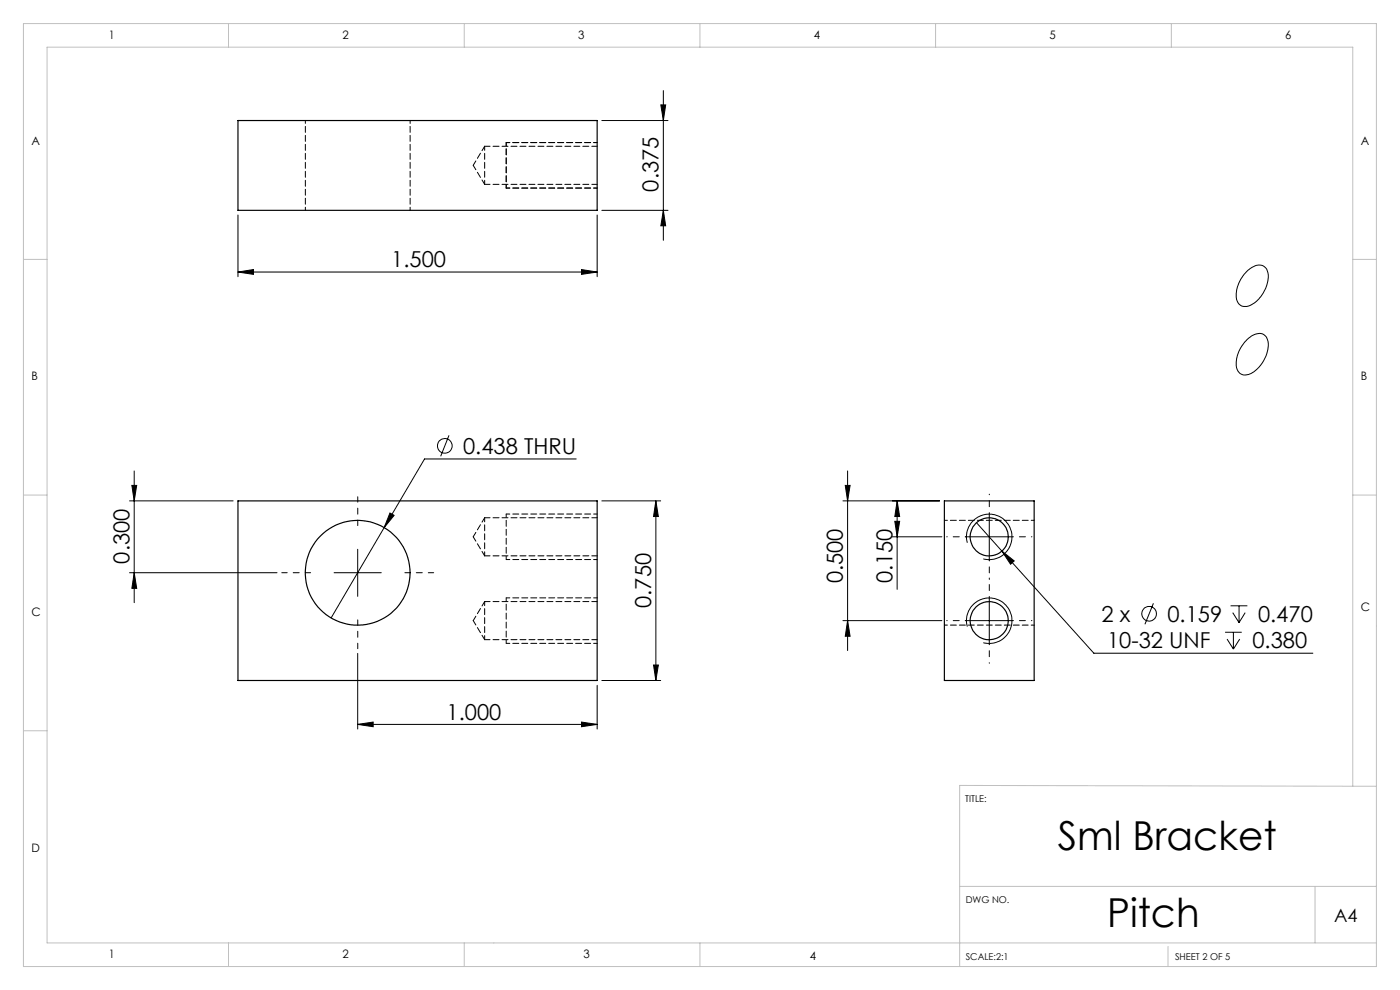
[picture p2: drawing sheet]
<svg xmlns="http://www.w3.org/2000/svg" width="297mm" height="210mm" viewBox="0 0 297 210" stroke-linecap="round" stroke-linejoin="round" font-family="sans-serif">
<g fill="none" stroke="#000" stroke-width=".21">
<path d="M140.7 19.2v31.8M127.7 25.6h14M140.2 22.3h1l-.5 3.3zM50.5 57.7l3.3-.5v1zM50.5 45.6v13.1M50.5 57.7h76.2M123.4 57.2l3.3 .5-3.3 .5zM126.7 45.6v13.1M127.7 44.6h14M140.7 44.6l.5 3.3h-1zM264.8 57.3a2.81 2.81 0 0 1 3.4-.8 3.5 3.5 0 0 1 .5 4 6.2 6.2 0 0 1-4.4 4.5 2.02 2.02 0 0 1-2-2.5 7.6 7.6 0 0 1 2.5-5.2zM264.5 72a3.3 3.3 0 0 1 3.5-1.1 3.2 3.2 0 0 1 .8 3.8 6.6 6.6 0 0 1-4.3 4.8 2.11 2.11 0 0 1-2.2-2.7 7.7 7.7 0 0 1 2.2-4.8z"/>
<path d="M28.5 99.9v27.9M95.2 92.3l-1.7 4.5M122.2 97.4h-32.1l-8.6 14.5M179.8 99.9v38.1M27.5 106.2h22M28 103h1l-.5 3.2zM75.9 116.5v10M81.5 111.9l-11.3 19.2M82.7 108.8l.9 .5-2.1 2.6zM127.7 106.2h12.5M139.1 106.2l.6 3.4h-1.1zM139.1 106.2v38.1"/>
<path d="M178.8 106.2h20.5M179.3 103h1l-.5 3.2zM189.3 113.9h10.5M189.8 110.6h1.1l-.6 3.3zM190.3 106.2l.6 3.4h-1.1zM190.3 106.2v18.8M204.9 113.9h9.9M205.2 115.1a4.8 4.8 0 0 1 4.3-6 4.8 4.8 0 0 1 5.2 5.3 4.8 4.8 0 0 1-6.1 4.2M207.2 110.9l5.3 6M209.9 108.9v10M212.5 116.9l2.7 2.1-.8 .7zM212.5 116.9l19.6 21.7h46.4"/>
<path d="M27.5 121.5h31.3M28.5 121.5l.5 3.3h-1zM70.9 121.5h10M75.9 138.6v16M178.8 131.6h21M179.8 131.6l.5 3.4h-1zM204.9 131.6h9.9M205.2 132.9a4.8 4.8 0 0 1 4.3-6 4.8 4.8 0 0 1 5.2 5.2 4.8 4.8 0 0 1-6.1 4.2M209.9 126.7v10M244.7 128l-1.8 4.4M259.9 134.1h3.5M260.3 135.6l1.4 2.1"/>
<path d="M261.1 128.5h3.5M261.5 130l1.4 2.1M261.7 134.1v3.6M262.9 128.5v3.6M263 135.6l-1.3 2.1M264.2 130l-1.3 2.1M75.9 153.7l3.3-.5v1zM75.9 153.7h50.8M123.4 153.2l3.3 .5-3.3 .5zM126.7 145.4v9.2M127.7 144.3h12.5M138.6 141.1h1.1l-.6 3.2z"/>
<circle cx="94.4" cy="94.6" r="1.56"/>
<circle cx="243.8" cy="130.2" r="1.55"/>
</g>
<g fill="none" stroke="#c0c0c0" stroke-width=".21">
<path d="M5 5h287v200h-287zM48.5 5v5M98.5 5v5M148.5 5v5M198.5 5v5M248.5 5v5M5 55h5M287 55h5M5 105h5M287 105h5M5 155h5M287 166.7v-156.7h-277v190h282"/>
<path d="M292 166.8l-88.4-.2v38.4M203.6 188h88.4M279 188v12M48.5 200v5M98.5 200v5M148.5 200v5M247.8 200.8v4.2"/>
</g>
<path d="M204.9 113.9h-4.1M209.9 108.9v-4.1M209.9 118.9v4M214.9 113.9h4M204.9 131.6h-4.1M209.9 126.6v-4M209.9 136.6v4.1M214.9 131.6h4" fill="none" stroke="#000" stroke-width=".21" stroke-dasharray="15.2 1.3 1.3 1.3" stroke-dashoffset="15.1"/>
<path d="M126.7 39.9h-19.3M126.7 30.2h-19.3M126.7 118.7h-19.3M126.7 109h-19.3M126.7 136.5h-19.3M126.7 126.8h-19.3" fill="none" stroke="#000" stroke-width=".21" stroke-dasharray="1.3 .6" stroke-dashoffset=".5"/>
<path d="M64.8 25.5v19.1M107.4 30.2v9.7M87 44.6v-19.1M107.4 109v9.7M219.4 110.4h-19.1M107.4 126.8v9.7M200.3 132.6h19.1" fill="none" stroke="#000" stroke-width=".21" stroke-dasharray="1.3 .6" stroke-dashoffset=".6"/>
<path d="M75.9 111.5v-6.1M65.9 121.5h-6.1M75.9 131.5v6.1M85.9 121.5h6.1" fill="none" stroke="#000" stroke-width=".21" stroke-dasharray="15.2 1.3 1.3 1.3" stroke-dashoffset="14.1"/>
<g fill="#000">
<path d="M82.7 108.8l-1.2 3.1 2.1-2.6zM75.9 153.7l3.3-.5v1zM123.4 153.2l3.3 .5-3.3 .5zM212.5 116.9l1.9 2.8 .8-.7zM50.5 57.7l3.3-.5v1zM123.4 57.2l3.3 .5-3.3 .5z"/>
<path d="M190.3 106.2l.6 3.4h-1.1zM189.8 110.6h1.1l-.6 3.3zM179.3 103h1l-.5 3.2zM179.8 131.6l.5 3.4h-1zM140.2 22.3h1l-.5 3.3zM140.7 44.6l.5 3.3h-1z"/>
<path d="M138.6 141.1h1.1l-.6 3.2zM139.1 106.2l.6 3.4h-1.1zM28.5 121.5l.5 3.3h-1zM28 103h1l-.5 3.2z"/>
</g>
<g fill="none" stroke="#000" stroke-width=".25">
<path d="M50.5 25.6h76.2v19h-76.2zM50.5 106.2h76.2v38.1h-76.2zM200.3 106.2h19.1v38.1h-19.1z"/>
<circle cx="209.8" cy="113.9" r="4"/>
<circle cx="75.9" cy="121.5" r="11.1"/>
<circle cx="209.8" cy="131.7" r="4"/>
</g>
<path d="M102.8 31v8.1M102.8 109.8v8.1M102.8 127.6v8.1" fill="none" stroke="#000" stroke-width=".21" stroke-dasharray="1.3 .6" stroke-dashoffset=".4"/>
<path d="M102.8 39.1h23.9M126.7 31h-23.9M102.8 117.9h23.9M126.7 109.8h-23.9M102.8 135.7h23.9M126.7 127.6h-23.9" fill="none" stroke="#000" stroke-width=".21" stroke-dasharray="1.3 .6" stroke-dashoffset=".1"/>
<path d="M100.4 35.1l2.4 4M102.8 31l-2.4 4.1M100.4 113.9l2.4 4M102.8 109.8l-2.4 4.1M100.4 131.6l2.4 4.1M102.8 127.6l-2.4 4" fill="none" stroke="#000" stroke-width=".21" stroke-dasharray="1.3 .6" stroke-dashoffset=".2"/>
<g font-size="8.5">
<text x="224.4" y="180.3">Sml Bracket</text>
<text x="234.9" y="196.7">Pitch</text>
</g>
<g font-size="4.7">
<text x="139.7" y="40.6" transform="rotate(-90 139.7 40.6)">0.375</text>
<text x="83" y="56.7">1.500</text>
<text x="98.2" y="96.3">0.438 THRU</text>
<text x="27.5" y="119.6" transform="rotate(-90 27.5 119.6)">0.300</text>
<text x="178.8" y="123.7" transform="rotate(-90 178.8 123.7)">0.500</text>
<text x="189.3" y="123.7" transform="rotate(-90 189.3 123.7)">0.150</text>
<text x="138.1" y="128.9" transform="rotate(-90 138.1 128.9)">0.750</text>
<text x="233.7" y="131.9">2 x</text>
<text x="247.7" y="131.9">0.159</text>
<text x="266.9" y="131.9">0.470</text>
<text x="234.9" y="137.5">10-32 UNF</text>
<text x="265.7" y="137.5">0.380</text>
<text x="94.7" y="152.6">1.000</text>
</g>
<text font-size="3.9" x="283" y="195.7">A4</text>
<g font-size="2.5">
<text x="23.1" y="8.2">1</text>
<text x="72.7" y="8.2">2</text>
<text x="122.7" y="8.2">3</text>
<text x="172.7" y="8.2">4</text>
<text x="222.7" y="8.2">5</text>
<text x="272.7" y="8.2">6</text>
<text x="6.7" y="30.7">A</text>
<text x="288.7" y="30.7">A</text>
<text x="6.7" y="80.7">B</text>
<text x="288.7" y="80.7">B</text>
<text x="6.7" y="130.7">C</text>
<text x="288.7" y="129.7">C</text>
<text x="6.7" y="180.7">D</text>
<text x="23.1" y="203.2">1</text>
<text x="72.7" y="203.2">2</text>
<text x="123.8" y="203.2">3</text>
<text x="171.8" y="203.6">4</text>
</g>
<g font-size="2">
<text x="204.8" y="170.2">TITLE:</text>
<text x="204.9" y="191.6">DWG NO.</text>
<text x="204.9" y="203.6">SCALE:2:1</text>
<text x="249.3" y="203.6">SHEET 2 OF 5</text>
</g>
</svg>
